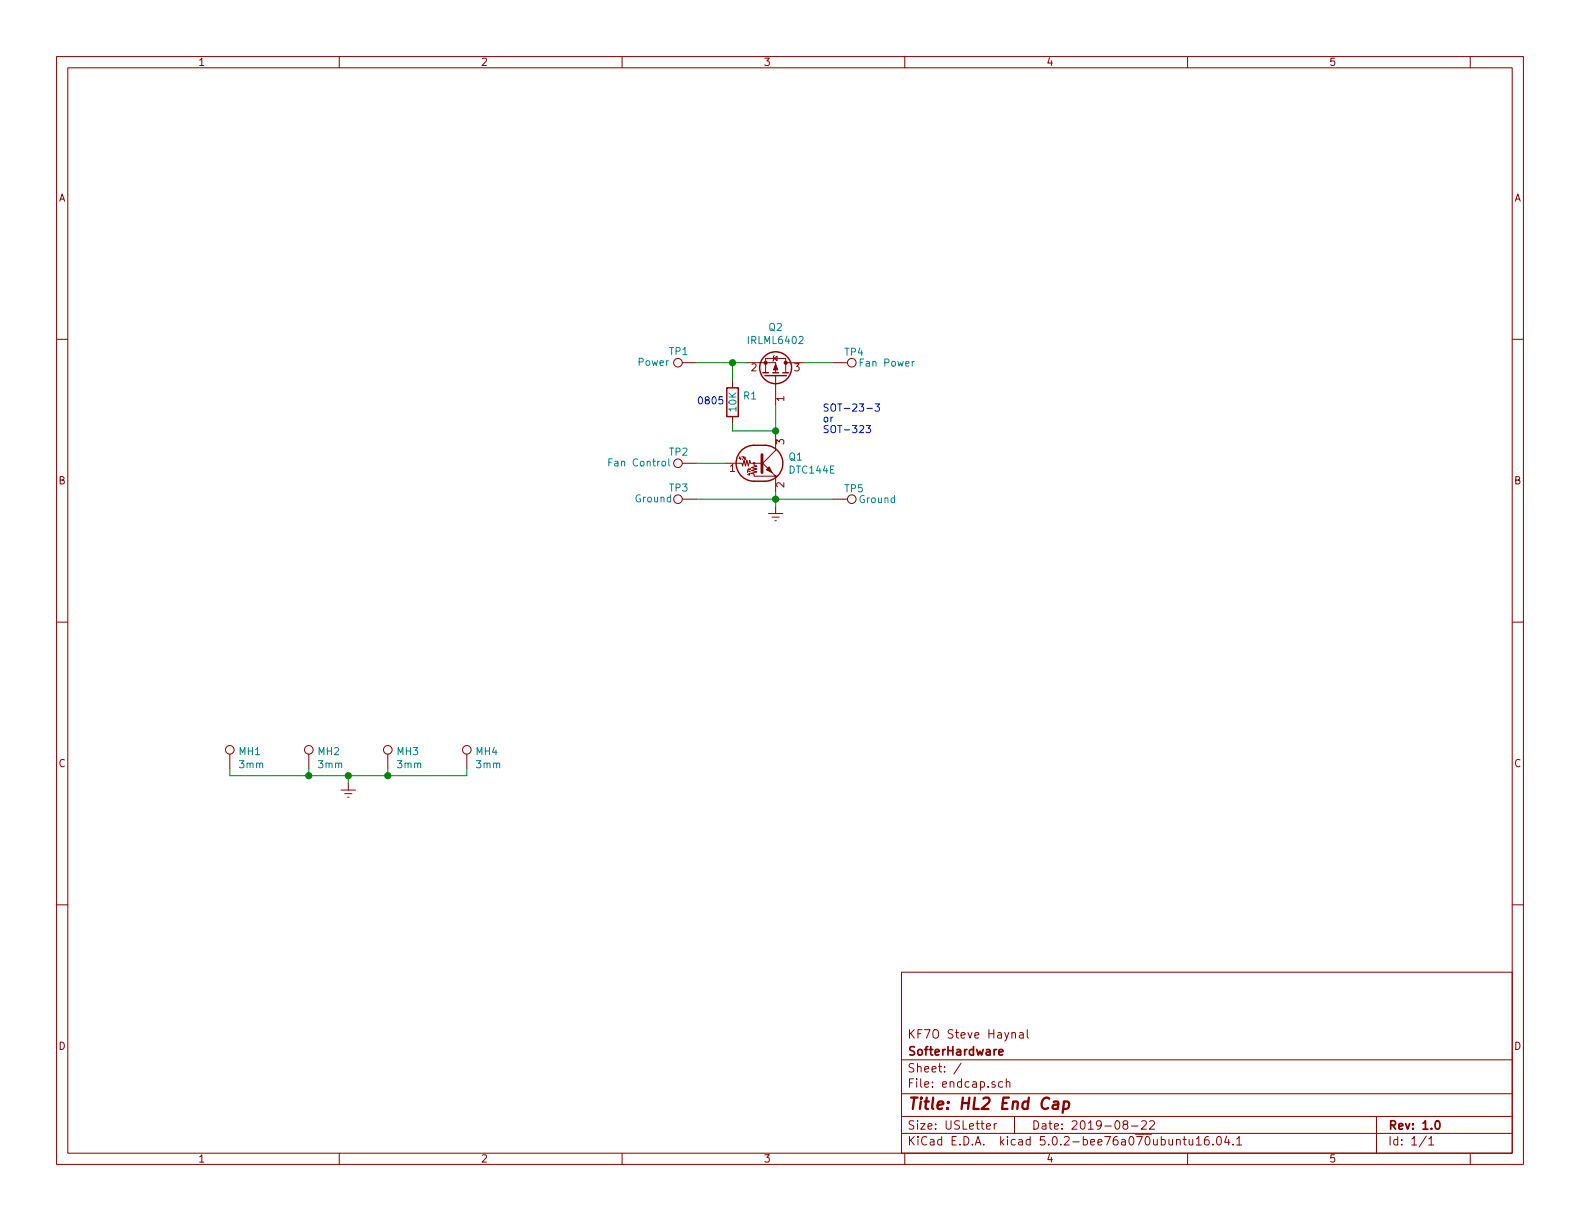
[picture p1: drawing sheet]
<svg xmlns="http://www.w3.org/2000/svg" width="279mm" height="216mm" viewBox="0 0 279 216" stroke-linecap="round" stroke-linejoin="round" font-family="sans-serif">
<g fill="none" stroke="#840000" stroke-width=".18">
<path d="M10 10h259.4v195.9h-259.4zM12 12h255.4v191.9h-255.4zM60 10v2M110 10v2M160 10v2M210 10v2M260 10v2M10 60h2M267.4 60h2M120.6 64.1h2.6M129.5 67.3v1.3M129.5 73.7v1.2"/>
<path d="M132.1 64.1h5.1v1.8M136.8 63.4l.6-.4v.8zM136.9 62.9l-.1 .1v.8l-.1 .1M137.2 66.4v5.4M137.2 76.8v2.8l-2.6 2.6M138.9 64.1v-.7h-3.5v2.5M138.9 64.1v1.8M138.9 64.1h3.3M147.3 64.1h2.6M120.6 81.9h2.6M120.6 88.3h2.6M128.3 81.9h2.9l.1 .5 .3-1 .2 1 .3-1 .2 1 .3-1 .1 .5h1.9"/>
<path d="M134.6 81.7l2.6 2.5h-3.9v-.4l-.5-.1 1.1-.3-1.1-.2 1.1-.3-1.1-.2 1.1-.3-.6-.1v-.4M135.9 90.8h2.5M136.5 91.4h1.3M137 92.1h.3M137.2 84.5v2.5M137.2 89.5v1.3M147.3 88.3h2.6M10 110h2M267.4 110h2M40.6 133.4v2.5M54.6 133.4v2.5M60.3 139.7h2.6"/>
<path d="M61.6 138.4v1.3M68.6 133.4v2.5M82.5 133.4v2.5M10 160h2M61 140.3h1.2M61.5 141h.2M267.4 160h2M159.4 171.9h108v32h-108zM159.4 197.4h108M159.4 193.4h108M159.4 187.4h108M170 188l-1.3 1.9"/>
<path d="M174.4 199.2l.8-.2-.1-.2-.4-.1-.3 .2 .1 .7h.6M175.8 198.7v1M176.2 198.7l-.3 .1-.1 .2M177.3 191.3h-.4l-.3 .2 .1 .6 .2 .2 .4-.1M178 191.4l.2-.1h.3l.1 1M178 190.8v1.5M178.9 182.7l.3-.1 .3 .1 .1 .9M179.4 197.4v3M180.3 182.7h.6v.9M180.9 182.9l-.5 .1a.29 .29 0 0 0-.2 .3 .29 .29 0 0 0 .2 .3l.5-.1M181.7 182.1v1.3l.2 .2M198.9 198.8l-.3-.3 .1-.2a.48 .48 0 0 1 .6-.1l.1 .3-.1 .3-.6 .1a.48 .48 0 0 0 0 .6l.2 .2 .5-.2v-.4l-.2-.3"/>
<path d="M200.1 199.1h1.1M201.9 198.3l.2-.1h.3l.3 .1v.3v.2l-.9 .9h.9M203.3 198.3l.2-.1h.4l.2 .1 .1 .3-1 1.1h1M243.4 197.4v6.5M60 203.9v2M110 203.9v2M159.4 200.4h108M160 203.9v2M209.2 201.5h.6M209.4 201v1.3l.4 .2M210 203.9v2M210.3 201.5v.9l.4 .1 .2-.2"/>
<path d="M210.9 201.5v1M211.6 201.4l.4-.4v1.5M211.6 202.5h.8M213.7 201a.62 .62 0 0 0-.7 .6l.1 .7 .2 .2 .5-.2v-.5l-.1-.2-.4-.1-.3 .3M214.5 202.3v.2M215.3 201.1l.3-.1a.94 .94 0 0 1 0 1.5l-.4-.3-.1-.7zM216.9 200.9l-.3 1.1h.9M217.3 201.5v1M218.1 202.3v.2M218.7 201.4l.4-.4v1.5M218.7 202.5h.9M252.2 200.9l-1.2 1.9"/>
<path d="M252.7 201.4l.4-.4v1.5M252.7 202.5h.8M260 203.9v2"/>
<circle cx="119.9" cy="64.1" r=".76"/>
<circle cx="150.6" cy="64.1" r=".76"/>
<circle cx="119.9" cy="88.3" r=".76"/>
<circle cx="119.9" cy="81.9" r=".76"/>
<circle cx="133.3" cy="81.9" r=".13"/>
<circle cx="137.2" cy="84.2" r=".13"/>
<circle cx="150.6" cy="88.3" r=".76"/>
<circle cx="40.6" cy="132.6" r=".76"/>
<circle cx="54.6" cy="132.6" r=".76"/>
<circle cx="68.6" cy="132.6" r=".76"/>
<circle cx="82.5" cy="132.6" r=".76"/>
</g>
<path d="M176.6 186.1l.8-.2-.1-.3h-.4l-.3 .2 .1 .7h.6M253.9 198.3l.2-.1a.81 .81 0 0 1 .6 .6 .81 .81 0 0 1-.3 .8l-.1 .1a.79 .79 0 0 1-.4-1.4z" fill="none" stroke="#840000" stroke-width=".3"/>
<path d="M186.3 194.8h.8l-.1 1.3M187.1 195.2l-.6 .1a.4 .4 0 0 0-.4 .4 .4 .4 0 0 0 .3 .4l.6-.1M188.1 194.8a.68 .68 0 0 1 .9 .1v.8a.66 .66 0 0 1-1 .3M188.2 194.8l-.3 2" fill="none" stroke="#840000" stroke-width=".41"/>
<path d="M123.2 64.1h8.9M129.5 64.1v3.2M129.5 74.9v1.3h7.7M137.2 71.8v5M142.2 64.1h5.1M123.2 88.3h24.1M123.2 81.9h5.1M137.2 87v2.5M40.6 135.9v1.3h41.9v-1.3M54.6 135.9v1.3M61.6 137.2v1.2M68.6 135.9v1.3" fill="none" stroke="#008400" stroke-width=".18"/>
<g fill="#008400" stroke="#008400" stroke-width=".25">
<circle cx="68.6" cy="137.2" r=".51"/>
<circle cx="54.6" cy="137.2" r=".51"/>
<circle cx="61.6" cy="137.2" r=".51"/>
<circle cx="137.2" cy="76.2" r=".51"/>
<circle cx="129.5" cy="64.1" r=".51"/>
<circle cx="137.2" cy="88.3" r=".51"/>
</g>
<g fill="none" stroke="#840000" stroke-width=".25">
<path d="M128.5 68.6h2.1v5.1h-2.1zM131.3 79.5a3.5 3.5 0 0 1 2-.8h2a3.2 3.2 0 0 1 3.1 3.2 3.2 3.2 0 0 1-3.1 3.2h-2a3.2 3.2 0 0 1-2.9-2.1 3.2 3.2 0 0 1 .9-3.5zM134.9 65.9h1M135.3 66.4h3.8M136.7 65.9h1M138.4 65.9h1"/>
<circle cx="137.2" cy="65" r="2.82"/>
</g>
<g fill="#840000" stroke="#840000" stroke-width=".18">
<path d="M137.2 64.4l.3 1h-.7z"/>
<path d="M136 82.6l.5 1-1-.5z"/>
<circle cx="135.4" cy="64.1" r=".28"/>
<circle cx="138.9" cy="64.1" r=".28"/>
</g>
<path d="M134.7 80.4v3.2z" fill="#840000" stroke="#840000" stroke-width=".51"/>
<path d="M161.7 63.9l-.4 .2M118.3 81.1v1.1l.1 .2" fill="none" stroke="#008484" stroke-width=".18"/>
<path d="M127.8 70.2h-.6l-.1 .6 .2-.2 .4 .1 .1 .6-.2 .1-.5-.1M153.2 75.2h.7l-.4 .5 .4 .1v.5l-.2 .2-.5-.1M153.3 72.2h1M154.7 71.4h.8l-.4 .5 .3 .1 .1 .5-.2 .2-.6-.1" fill="none" stroke="#0000c2" stroke-width=".18"/>
<text font-size="2.8" fill="#840000" x="160.4" y="196.2">Title: HL2 End Cap</text>
<g font-size="2.1" fill="#840000">
<text x="160.4" y="183.6">KF7O Steve Haynal</text>
<text x="160.4" y="189.6">Sheet: /</text>
<text x="160.4" y="186.6">SofterHardware</text>
<text x="160.4" y="192.3">File: endcap.sch</text>
<text x="160.4" y="202.5">KiCad E.D.A. kicad 5.0.2-bee76a070ubuntu16.04.1</text>
<text x="160.4" y="199.7">Size: USLetter</text>
<text x="182.4" y="199.7">Date: 2019-08-22</text>
<text x="245.4" y="199.7">Rev: 1.0</text>
<text x="245.4" y="202.5">Id: 1/1</text>
</g>
<g font-size="1.8" fill="#840000">
<text x="35" y="11.6">1</text>
<text x="85" y="11.6">2</text>
<text x="135" y="11.6">3</text>
<text x="185" y="11.6">4</text>
<text x="235" y="11.6">5</text>
<text x="10.4" y="35.6">A</text>
<text x="267.8" y="35.6">A</text>
<text x="132.9" y="65.7">2</text>
<text x="140.5" y="65.7">3</text>
<text x="138.7" y="71" transform="rotate(-90 138.7 71)">1</text>
<text x="129.1" y="83.4">1</text>
<text x="138.7" y="78.6" transform="rotate(-90 138.7 78.6)">3</text>
<text x="10.4" y="85.6">B</text>
<text x="138.7" y="86.2" transform="rotate(-90 138.7 86.2)">2</text>
<text x="267.8" y="85.6">B</text>
<text x="10.4" y="135.6">C</text>
<text x="267.8" y="135.6">C</text>
<text x="10.4" y="185.6">D</text>
<text x="267.8" y="185.6">D</text>
<text x="35" y="205.5">1</text>
<text x="85" y="205.5">2</text>
<text x="135" y="205.5">3</text>
<text x="185" y="205.5">4</text>
<text x="235" y="205.5">5</text>
</g>
<g font-size="1.8" fill="#008484">
<text x="136" y="58.5">Q2</text>
<text x="112.9" y="64.7">Power</text>
<text x="118.4" y="62.8">TP1</text>
<text x="132.5" y="60.8">IRLML6402</text>
<text x="149.4" y="62.9">TP4</text>
<text x="152.3" y="64.8">Fan Power</text>
<text x="131.5" y="70.6">R1</text>
<text x="130.2" y="72.7" transform="rotate(-90 130.2 72.7)">10K</text>
<text x="108.1" y="82.5">Fan Control</text>
<text x="118.4" y="80.6">TP2</text>
<text x="139.5" y="81.4">Q1</text>
<text x="139.7" y="83.7">DTC144E</text>
<text x="112.4" y="88.8">Ground</text>
<text x="118.4" y="86.9">TP3</text>
<text x="149.4" y="87">TP5</text>
<text x="152" y="89">Ground</text>
<text x="42.3" y="133.5">MH1</text>
<text x="42.4" y="135.8">3mm</text>
<text x="56.3" y="133.5">MH2</text>
<text x="56.4" y="135.8">3mm</text>
<text x="70.3" y="133.5">MH3</text>
<text x="70.4" y="135.8">3mm</text>
<text x="84.2" y="133.5">MH4</text>
<text x="84.3" y="135.8">3mm</text>
</g>
<g font-size="1.8" fill="#0000c2">
<text x="123.2" y="71.5">0805</text>
<text x="145.4" y="72.8">SOT-23-3</text>
<text x="145.4" y="74.7">or</text>
<text x="145.4" y="76.6">SOT-323</text>
</g>
<g font-size=".7" fill="#840000">
<text x="130.7" y="81.3">47k</text>
<text x="132.7" y="84" transform="rotate(-90 132.7 84)">47k</text>
</g>
</svg>
